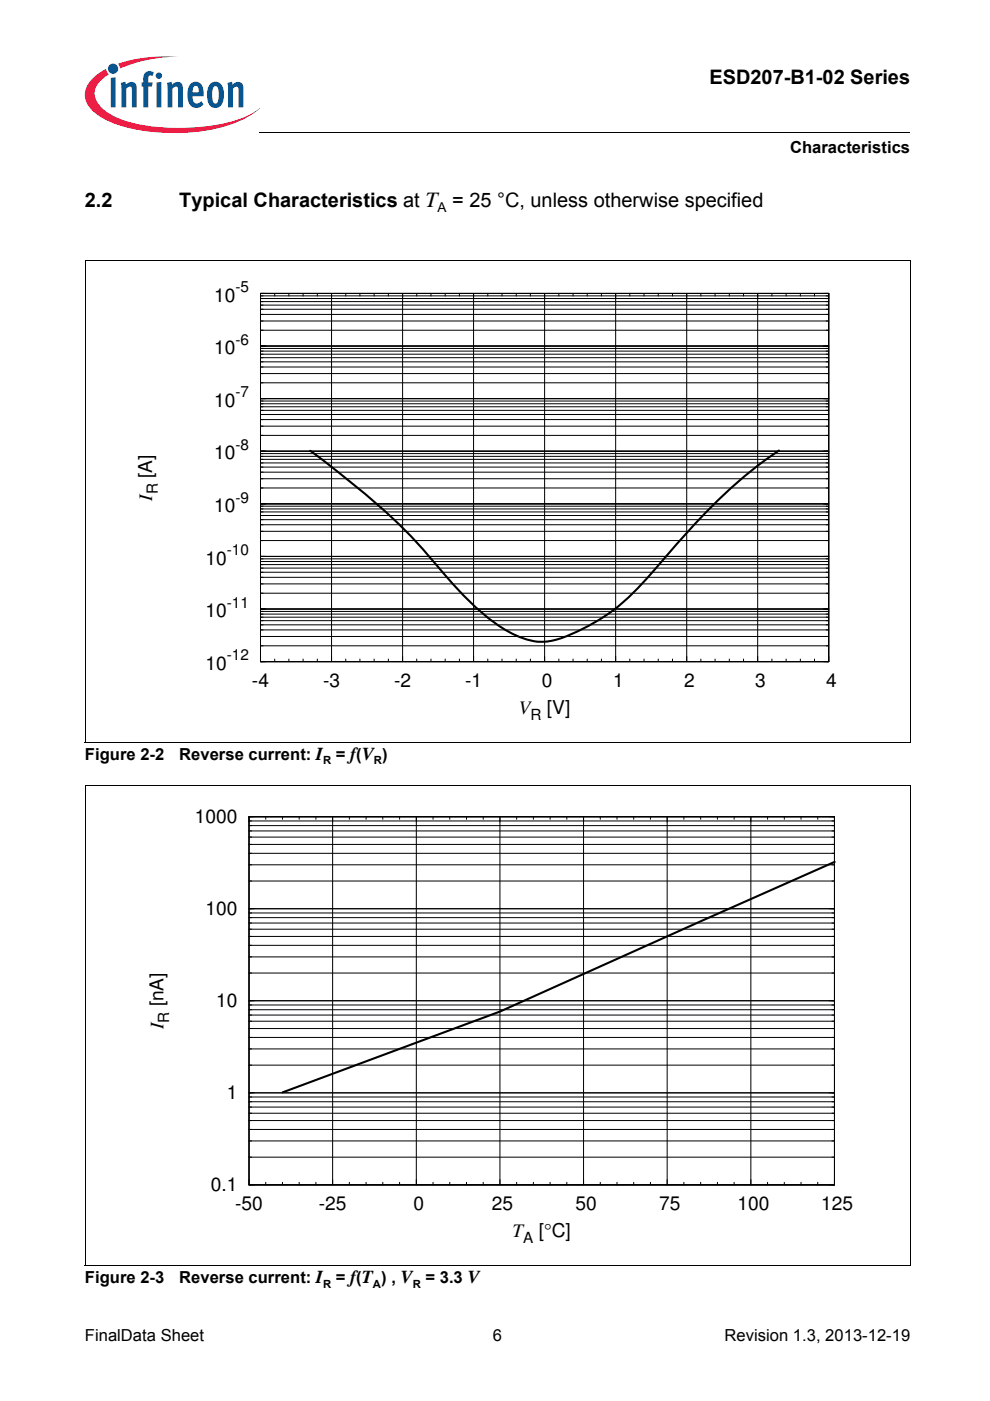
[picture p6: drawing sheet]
<svg xmlns="http://www.w3.org/2000/svg" width="210mm" height="297mm" viewBox="0 0 210 297" stroke-linecap="round" stroke-linejoin="round" font-family="sans-serif">
<circle cx="24" cy="14.6" r="1.09" fill="#0066b3"/>
<g fill="#ed1941">
<path d="M25 13.5l.8-.2a32.7 32.7 0 0 1 12-1.3 32.2 32.2 0 0 0-11.7 2.2l-.7 .3z"/>
<path d="M19.4 16.9a11.2 11.2 0 0 1 3.1-2.3l.2 .7 .4 .5a5 5 0 0 0-3 4.2 6 6 0 0 0 3.4 4.3 31.7 31.7 0 0 0 16 2.8 31.9 31.9 0 0 0 14-3.1l1.6-1.1a18.8 18.8 0 0 1-9.4 4.4 42.6 42.6 0 0 1-20.9-.9 11.1 11.1 0 0 1-6.5-4.7 4.3 4.3 0 0 1 1.1-4.8z"/>
</g>
<g fill="#0066b3">
<path d="M23.5 16.5l1-.1v6.4h-1z"/>
<path d="M25.6 17.6l1-.3 .1 .7a1.22 1.22 0 0 1 1.5-.6 1.22 1.22 0 0 1 .8 1.3v4.1h-1l-.1-4.2a.42 .42 0 0 0-.6-.2l-.5 .4v4h-1.1z"/>
<path d="M30.9 15.3l.8-.2 .7 .1 .2 .2-.3 .8-.1-.1a.47 .47 0 0 0-.7 .2l-.1 1.2h1l-.2 .9h-.8v4.4h-1v-4.4h-.4v-.9h.4v-.7a1.77 1.77 0 0 1 .5-1.5z"/>
<path d="M35.4 17.6l1-.3 .1 .7a1.22 1.22 0 0 1 1.4-.6 1.22 1.22 0 0 1 .9 1.3v4.1h-1.1v-4.2a.42 .42 0 0 0-.6-.2l-.5 .4v4h-1.1z"/>
<path d="M48.2 17.6l1-.3 .1 .7a1.22 1.22 0 0 1 1.5-.6 1.22 1.22 0 0 1 .8 1.3v4.1h-1l-.1-4.2a.42 .42 0 0 0-.6-.2l-.5 .4v4h-1z"/>
<path d="M33 16a.7 .7 0 0 1 1.4 0 .7 .7 0 0 1-1.4 0zM33.2 17.5l1-.1v5.4h-1z"/>
<path d="M40.5 17.7a1.6 1.6 0 0 1 1.7-.2 1.6 1.6 0 0 1 .9 1.5l.1 1.4h-2.4a1.09 1.09 0 0 0 .3 1.2 1.09 1.09 0 0 0 1.1 .2l.5-.4 .4 .8a1.88 1.88 0 0 1-2.2 .6 1.88 1.88 0 0 1-1.1-2v-1.7l.2-.8zM41.1 18.4l-.3 1.2h1.3v-.8a.58 .58 0 0 0-.4-.6 .58 .58 0 0 0-.6 .2z"/>
<path d="M44.7 17.6a1.77 1.77 0 0 1 1.9 0 1.77 1.77 0 0 1 .9 1.8v1.3a1.96 1.96 0 0 1-2.4 2.1 2.94 2.94 0 0 1-1.2-3.3 2.79 2.79 0 0 1 .8-1.9zM45.3 18.4a4.3 4.3 0 0 0 0 3.4l.4 .2a1.54 1.54 0 0 0 .7-1.9v-.4a1.19 1.19 0 0 0-.7-1.4z"/>
</g>
<path d="M55 28v.1z" fill="#000"/>
<path d="M55 28h137.9" fill="none" stroke="#000" stroke-width=".21"/>
<path d="M18 29h46v5h-46z" fill="#fff"/>
<g fill="none" stroke="#000" stroke-width=".21">
<path d="M18 55.2h175M18 55.1v102.2M192.9 55.2v102.2M55.2 62.2h120.5v78.1h-120.5zM55.2 73.4h120.5M55.2 79.2h120.5M55.2 77.8h120.5M55.2 76.7h120.5M55.2 75.8h120.5M55.2 75.1h120.5M55.2 74.4h120.5M55.2 73.9h120.5"/>
<path d="M55.2 70h120.5M55.2 68.1h120.5M55.2 66.7h120.5M55.2 65.6h120.5M55.2 64.7h120.5M55.2 63.9h120.5M55.2 63.3h120.5M55.2 62.7h120.5M58.2 62.2v.6M61.2 62.2v.6M64.3 62.2v.6M67.3 62.2v.6"/>
<path d="M70.3 62.2v78.1M73.3 62.2v.6M76.3 62.2v.6M79.3 62.2v.6M82.3 62.2v.6M85.4 62.2v78.1M88.4 62.2v.6M91.4 62.2v.6M94.4 62.2v.6M97.4 62.2v.6M100.4 62.2v78.1M103.4 62.2v.6"/>
<path d="M106.4 62.2v.6M109.5 62.2v.6M112.5 62.2v.6M115.5 62.2v78.1M118.5 62.2v.6M121.5 62.2v.6M124.5 62.2v.6M127.5 62.2v.6M130.5 62.2v78.1M133.5 62.2v.6M136.5 62.2v.6M139.6 62.2v.6"/>
<path d="M142.6 62.2v.6M145.6 62.2v78.1M148.6 62.2v.6M151.6 62.2v.6M154.6 62.2v.6M157.6 62.2v.6M160.6 62.2v78.1M163.7 62.2v.6M166.7 62.2v.6M169.7 62.2v.6M172.7 62.2v.6M55.2 95.7h120.5"/>
<path d="M55.2 84.5h120.5M55.2 99h120.5M55.2 98.2h120.5M55.2 97.4h120.5M55.2 96.8h120.5M55.2 96.2h120.5M55.2 92.3h120.5M55.2 90.4h120.5M55.2 89h120.5M55.2 87.9h120.5M55.2 87h120.5M55.2 86.2h120.5"/>
<path d="M55.2 85.6h120.5M55.2 85h120.5M55.2 81.2h120.5M55.2 118h120.5M55.2 106.8h120.5M55.2 119.7h120.5M55.2 119.1h120.5M55.2 118.5h120.5M55.2 114.6h120.5M55.2 112.6h120.5M55.2 111.3h120.5M55.2 110.2h120.5"/>
<path d="M55.2 109.3h120.5M55.2 108.5h120.5M55.2 107.9h120.5M55.2 107.3h120.5M55.2 103.5h120.5M55.2 101.5h120.5M55.2 100.1h120.5M55.2 129.1h120.5M55.2 136.9h120.5M55.2 134.9h120.5M55.2 133.6h120.5M55.2 132.5h120.5"/>
<path d="M55.2 131.6h120.5M55.2 130.9h120.5M55.2 130.2h120.5M55.2 129.6h120.5M55.2 125.8h120.5M55.2 123.8h120.5M55.2 122.4h120.5M55.2 121.3h120.5M55.2 120.4h120.5M58.2 139.7v.6M61.2 139.7v.6M64.3 139.7v.6"/>
<path d="M67.3 139.7v.6M73.3 139.7v.6M76.3 139.7v.6M79.3 139.7v.6M82.3 139.7v.6M88.4 139.7v.6M91.4 139.7v.6M94.4 139.7v.6M97.4 139.7v.6M103.4 139.7v.6M106.4 139.7v.6M109.5 139.7v.6"/>
<path d="M112.5 139.7v.6M118.5 139.7v.6M121.5 139.7v.6M124.5 139.7v.6M127.5 139.7v.6M133.5 139.7v.6M136.5 139.7v.6M139.6 139.7v.6M142.6 139.7v.6M148.6 139.7v.6M151.6 139.7v.6M154.6 139.7v.6"/>
<path d="M157.6 139.7v.6M163.7 139.7v.6M166.7 139.7v.6M169.7 139.7v.6M172.7 139.7v.6M18 157.3h174.9M18 166.6h175M18 166.6v101.7M52.8 173.2h124.1v78h-124.1zM52.8 179h124.1M52.8 177.5h124.1M52.8 176.2h124.1"/>
<path d="M52.8 175h124.1M52.8 174.1h124.1M56.3 173.2v.5M59.9 173.2v.5M63.4 173.2v.5M67 173.2v.5M70.5 173.2v78M74.1 173.2v.5M77.6 173.2v.5M81.2 173.2v.5M84.7 173.2v.5M88.3 173.2v78"/>
<path d="M91.8 173.2v.5M95.4 173.2v.5M98.9 173.2v.5M102.5 173.2v.5M106 173.2v78M109.5 173.2v.5M113.1 173.2v.5M116.6 173.2v.5M120.2 173.2v.5M123.7 173.2v78M127.3 173.2v.5M130.8 173.2v.5"/>
<path d="M134.4 173.2v.5M137.9 173.2v.5M141.5 173.2v78M145 173.2v.5M148.6 173.2v.5M152.1 173.2v.5M155.7 173.2v.5M159.2 173.2v78M162.7 173.2v.5M166.3 173.2v.5M169.8 173.2v.5M173.4 173.2v.5"/>
<path d="M192.9 166.6v101.8M52.8 198.5h124.1M52.8 197h124.1M52.8 195.7h124.1M52.8 194.6h124.1M52.8 193.6h124.1M52.8 192.7h124.1M52.8 186.8h124.1M52.8 183.4h124.1M52.8 180.9h124.1M52.8 220h124.1M52.8 218.1h124.1"/>
<path d="M52.8 216.5h124.1M52.8 215.2h124.1M52.8 214.1h124.1M52.8 213.1h124.1M52.8 212.2h124.1M52.8 206.3h124.1M52.8 202.9h124.1M52.8 200.4h124.1M52.8 239.5h124.1M52.8 237.6h124.1M52.8 236h124.1M52.8 234.7h124.1"/>
<path d="M52.8 233.6h124.1M52.8 232.6h124.1M52.8 231.7h124.1M52.8 225.8h124.1M52.8 222.4h124.1M52.8 245.3h124.1M52.8 241.9h124.1M56.3 250.7v.5M59.9 250.7v.5M63.4 250.7v.5M67 250.7v.5M74.1 250.7v.5"/>
<path d="M77.6 250.7v.5M81.2 250.7v.5M84.7 250.7v.5M91.8 250.7v.5M95.4 250.7v.5M98.9 250.7v.5M102.5 250.7v.5M109.5 250.7v.5M113.1 250.7v.5M116.6 250.7v.5M120.2 250.7v.5M127.3 250.7v.5"/>
<path d="M130.8 250.7v.5M134.4 250.7v.5M137.9 250.7v.5M145 250.7v.5M148.6 250.7v.5M152.1 250.7v.5M155.7 250.7v.5M162.7 250.7v.5M166.3 250.7v.5M169.8 250.7v.5M173.4 250.7v.5M18 268.3h174.9"/>
</g>
<path d="M165.2 95.5a111.4 111.4 0 0 0-23 21.3l-2.1 2.5a52.5 52.5 0 0 1-13.8 12.5 33 33 0 0 1-10.3 4.2 14.5 14.5 0 0 1-9.5-2.9 63 63 0 0 1-13.6-12.9 131.2 131.2 0 0 0-22.7-21.3l-4.4-3.3M176.9 182.8l-70.9 31.7-46.1 17.1" fill="none" stroke="#000" stroke-width=".44"/>
<g font-size="4.2">
<text x="150.4" y="17.8">ESD207-B1-02 Series</text>
<text x="18" y="43.8">2.2</text>
<text x="38" y="43.8">Typical Characteristics at T = 25 °C, unless otherwise specified</text>
</g>
<g font-size="4.1">
<text x="45.4" y="64">10</text>
<text x="45.4" y="75.1">10</text>
<text x="45.4" y="86.3">10</text>
<text x="32.2" y="101.3" transform="rotate(-90 32.2 101.3)">[A]</text>
<text x="45.4" y="97.4">10</text>
<text x="32.2" y="106.1" transform="rotate(-90 32.2 106.1)">I</text>
<text x="45.4" y="108.6">10</text>
<text x="43.6" y="119.7">10</text>
<text x="43.6" y="130.9">10</text>
<text x="43.6" y="142">10</text>
<text x="53.4" y="145.7">-4</text>
<text x="68.5" y="145.7">-3</text>
<text x="83.6" y="145.7">-2</text>
<text x="98.6" y="145.7">-1</text>
<text x="114.9" y="145.7">0</text>
<text x="130" y="145.7">1</text>
<text x="145" y="145.7">2</text>
<text x="160.1" y="145.7">3</text>
<text x="175.1" y="145.7">4</text>
<text x="110" y="151.4">V</text>
<text x="116" y="151.4">[V]</text>
<text x="41.3" y="174.5">1000</text>
<text x="43.6" y="194">100</text>
<text x="34.7" y="213.4" transform="rotate(-90 34.7 213.4)">[nA]</text>
<text x="45.9" y="213.5">10</text>
<text x="34.7" y="218.2" transform="rotate(-90 34.7 218.2)">I</text>
<text x="48.1" y="233.1">1</text>
<text x="44.7" y="252.6">0.1</text>
<text x="49.9" y="256.6">-50</text>
<text x="67.6" y="256.6">-25</text>
<text x="87.7" y="256.6">0</text>
<text x="104.3" y="256.6">25</text>
<text x="122" y="256.6">50</text>
<text x="139.8" y="256.6">75</text>
<text x="156.4" y="256.6">100</text>
<text x="174.1" y="256.6">125</text>
<text x="108.7" y="262.3">T</text>
<text x="114.2" y="262.3">[°C]</text>
</g>
<g font-size="3.5">
<text x="167.5" y="32.5">Characteristics</text>
<text x="18" y="161.2">Figure 2-2</text>
<text x="38" y="161.2">Reverse current: I</text>
<text x="71.2" y="161.2">= f(V )</text>
<text x="18" y="272.1">Figure 2-3</text>
<text x="38" y="272.1">Reverse current: I</text>
<text x="71.2" y="272.1">= f(T ) , V</text>
<text x="90.2" y="272.1">= 3.3 V</text>
<text x="18" y="284.4">FinalData Sheet</text>
<text x="104.5" y="284.4">6</text>
<text x="153.6" y="284.4">Revision 1.3, 2013-12-19</text>
</g>
<g font-size="3.2">
<text x="49.9" y="61.9">-5</text>
<text x="49.9" y="73.1">-6</text>
<text x="49.9" y="84.2">-7</text>
<text x="49.9" y="95.4">-8</text>
<text x="33.5" y="104.8" transform="rotate(-90 33.5 104.8)">R</text>
<text x="49.9" y="106.6">-9</text>
<text x="48.1" y="117.7">-10</text>
<text x="48.1" y="128.9">-11</text>
<text x="48.1" y="140">-12</text>
<text x="112.5" y="152.6">R</text>
<text x="35.9" y="216.9" transform="rotate(-90 35.9 216.9)">R</text>
<text x="110.9" y="263.5">A</text>
</g>
<text font-size="2.9" x="92.8" y="44.9">A</text>
<g font-size="2.4">
<text x="68.5" y="162">R</text>
<text x="79.3" y="162">R</text>
<text x="68.5" y="273">R</text>
<text x="79.1" y="273">A</text>
<text x="87.5" y="273">R</text>
</g>
</svg>
